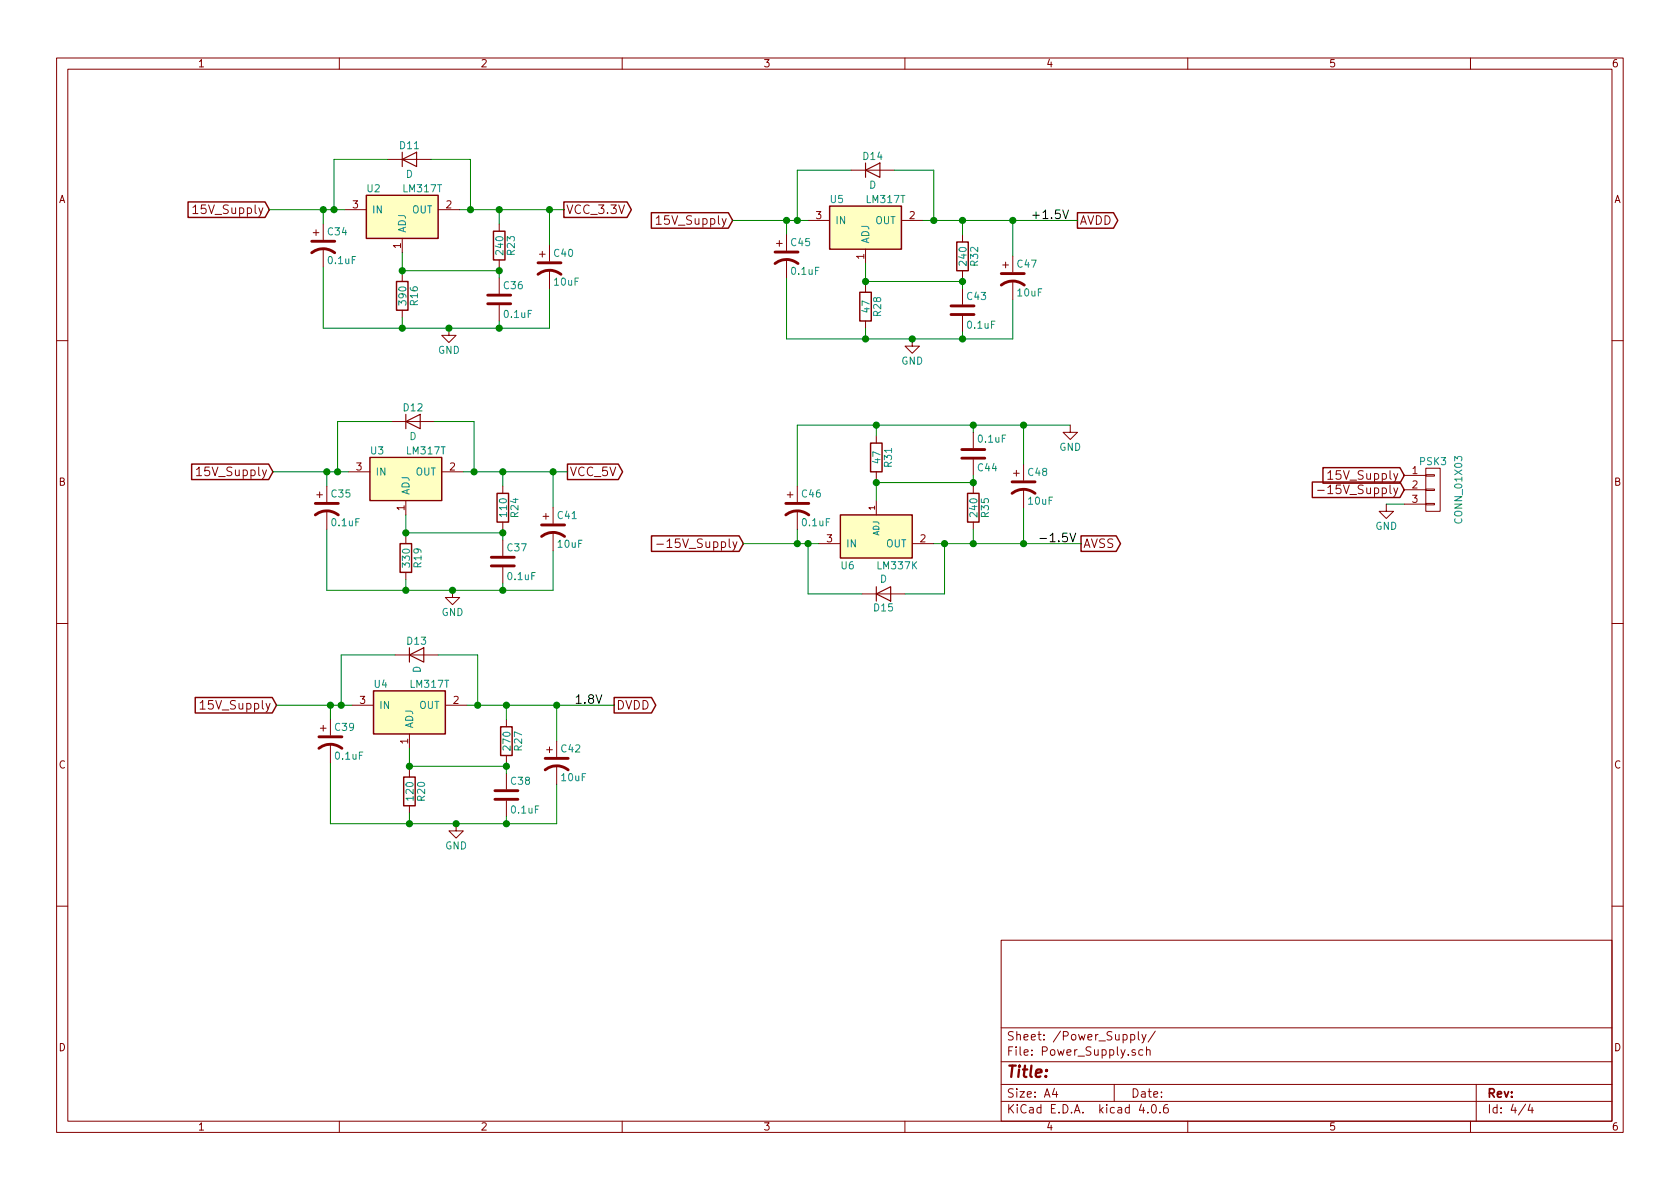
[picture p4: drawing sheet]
EESchema Schematic File Version 2
LIBS:Seminar_Med_Tech-rescue
LIBS:power
LIBS:device
LIBS:transistors
LIBS:conn
LIBS:linear
LIBS:regul
LIBS:74xx
LIBS:cmos4000
LIBS:adc-dac
LIBS:memory
LIBS:xilinx
LIBS:microcontrollers
LIBS:dsp
LIBS:microchip
LIBS:analog_switches
LIBS:motorola
LIBS:texas
LIBS:intel
LIBS:audio
LIBS:interface
LIBS:digital-audio
LIBS:philips
LIBS:display
LIBS:cypress
LIBS:siliconi
LIBS:opto
LIBS:atmel
LIBS:contrib
LIBS:valves
LIBS:MechTech
LIBS:MedTech
LIBS:MedTec2
LIBS:Seminar_Med_Tech-cache
EELAYER 25 0
EELAYER END
$Descr A4 11693 8268
encoding utf-8
Sheet 4 4
Title ""
Date ""
Rev ""
Comp ""
Comment1 ""
Comment2 ""
Comment3 ""
Comment4 ""
$EndDescr
Text GLabel 1875 1450 0    60   Input ~ 0
15V_Supply
$Comp
L LM317T U2
U 1 1
P 2800 1500
F 0 "U2" H 2600 1700 50  0000 C CNN
F 1 "LM317T" H 2800 1700 50  0000 L CNN
F 2 "Linear_Regulator:LM317" H 2800 1600 50  0001 C CIN
F 3 "" H 2800 1500 50  0001 C CNN
	1    2800 1500
	1    0    0    -1  
$EndComp
$Comp
L C C36
U 1 1
P 3475 2075
F 0 "C36" H 3500 2175 50  0000 L CNN
F 1 "0.1uF" H 3500 1975 50  0000 L CNN
F 2 "Capacitors_SMD:C_1206_HandSoldering" H 3513 1925 50  0001 C CNN
F 3 "" H 3475 2075 50  0001 C CNN
	1    3475 2075
	1    0    0    -1  
$EndComp
$Comp
L D D11
U 1 1
P 2850 1100
F 0 "D11" H 2850 1200 50  0000 C CNN
F 1 "D" H 2850 1000 50  0000 C CNN
F 2 "Diodes_SMD:D_SC-80_HandSoldering" H 2850 1100 50  0001 C CNN
F 3 "" H 2850 1100 50  0001 C CNN
	1    2850 1100
	1    0    0    -1  
$EndComp
$Comp
L R R23
U 1 1
P 3475 1700
F 0 "R23" V 3555 1700 50  0000 C CNN
F 1 "240" V 3475 1700 50  0000 C CNN
F 2 "Resistors_SMD:R_0805_HandSoldering" V 3405 1700 50  0001 C CNN
F 3 "" H 3475 1700 50  0001 C CNN
	1    3475 1700
	1    0    0    -1  
$EndComp
$Comp
L R R16
U 1 1
P 2800 2050
F 0 "R16" V 2880 2050 50  0000 C CNN
F 1 "390" V 2800 2050 50  0000 C CNN
F 2 "Resistors_SMD:R_0805_HandSoldering" V 2730 2050 50  0001 C CNN
F 3 "" H 2800 2050 50  0001 C CNN
	1    2800 2050
	1    0    0    -1  
$EndComp
Text GLabel 3925 1450 2    60   Output ~ 0
VCC_3.3V
$Comp
L GND #PWR07
U 1 1
P 3125 2275
F 0 "#PWR07" H 3125 2025 50  0001 C CNN
F 1 "GND" H 3125 2125 50  0000 C CNN
F 2 "" H 3125 2275 50  0001 C CNN
F 3 "" H 3125 2275 50  0001 C CNN
	1    3125 2275
	1    0    0    -1  
$EndComp
Text GLabel 1900 3275 0    60   Input ~ 0
15V_Supply
$Comp
L LM317T U3
U 1 1
P 2825 3325
F 0 "U3" H 2625 3525 50  0000 C CNN
F 1 "LM317T" H 2825 3525 50  0000 L CNN
F 2 "Linear_Regulator:LM317" H 2825 3425 50  0001 C CIN
F 3 "" H 2825 3325 50  0001 C CNN
	1    2825 3325
	1    0    0    -1  
$EndComp
$Comp
L C C37
U 1 1
P 3500 3900
F 0 "C37" H 3525 4000 50  0000 L CNN
F 1 "0.1uF" H 3525 3800 50  0000 L CNN
F 2 "Capacitors_SMD:C_1206_HandSoldering" H 3538 3750 50  0001 C CNN
F 3 "" H 3500 3900 50  0001 C CNN
	1    3500 3900
	1    0    0    -1  
$EndComp
$Comp
L D D12
U 1 1
P 2875 2925
F 0 "D12" H 2875 3025 50  0000 C CNN
F 1 "D" H 2875 2825 50  0000 C CNN
F 2 "Diodes_SMD:D_SC-80_HandSoldering" H 2875 2925 50  0001 C CNN
F 3 "" H 2875 2925 50  0001 C CNN
	1    2875 2925
	1    0    0    -1  
$EndComp
$Comp
L R R24
U 1 1
P 3500 3525
F 0 "R24" V 3580 3525 50  0000 C CNN
F 1 "110" V 3500 3525 50  0000 C CNN
F 2 "Resistors_SMD:R_0805_HandSoldering" V 3430 3525 50  0001 C CNN
F 3 "" H 3500 3525 50  0001 C CNN
	1    3500 3525
	1    0    0    -1  
$EndComp
$Comp
L R R19
U 1 1
P 2825 3875
F 0 "R19" V 2905 3875 50  0000 C CNN
F 1 "330" V 2825 3875 50  0000 C CNN
F 2 "Resistors_SMD:R_0805_HandSoldering" V 2755 3875 50  0001 C CNN
F 3 "" H 2825 3875 50  0001 C CNN
	1    2825 3875
	1    0    0    -1  
$EndComp
Text GLabel 3950 3275 2    60   Output ~ 0
VCC_5V
$Comp
L GND #PWR08
U 1 1
P 3150 4100
F 0 "#PWR08" H 3150 3850 50  0001 C CNN
F 1 "GND" H 3150 3950 50  0000 C CNN
F 2 "" H 3150 4100 50  0001 C CNN
F 3 "" H 3150 4100 50  0001 C CNN
	1    3150 4100
	1    0    0    -1  
$EndComp
Text GLabel 5100 1525 0    60   Input ~ 0
15V_Supply
$Comp
L LM317T U5
U 1 1
P 6025 1575
F 0 "U5" H 5825 1775 50  0000 C CNN
F 1 "LM317T" H 6025 1775 50  0000 L CNN
F 2 "Linear_Regulator:LM317" H 6025 1675 50  0001 C CIN
F 3 "" H 6025 1575 50  0001 C CNN
	1    6025 1575
	1    0    0    -1  
$EndComp
$Comp
L C C43
U 1 1
P 6700 2150
F 0 "C43" H 6725 2250 50  0000 L CNN
F 1 "0.1uF" H 6725 2050 50  0000 L CNN
F 2 "Capacitors_SMD:C_1206_HandSoldering" H 6738 2000 50  0001 C CNN
F 3 "" H 6700 2150 50  0001 C CNN
	1    6700 2150
	1    0    0    -1  
$EndComp
$Comp
L D D14
U 1 1
P 6075 1175
F 0 "D14" H 6075 1275 50  0000 C CNN
F 1 "D" H 6075 1075 50  0000 C CNN
F 2 "Diodes_SMD:D_SC-80_HandSoldering" H 6075 1175 50  0001 C CNN
F 3 "" H 6075 1175 50  0001 C CNN
	1    6075 1175
	1    0    0    -1  
$EndComp
$Comp
L R R32
U 1 1
P 6700 1775
F 0 "R32" V 6780 1775 50  0000 C CNN
F 1 "240" V 6700 1775 50  0000 C CNN
F 2 "Resistors_SMD:R_0805_HandSoldering" V 6630 1775 50  0001 C CNN
F 3 "" H 6700 1775 50  0001 C CNN
	1    6700 1775
	1    0    0    -1  
$EndComp
$Comp
L R R28
U 1 1
P 6025 2125
F 0 "R28" V 6105 2125 50  0000 C CNN
F 1 "47" V 6025 2125 50  0000 C CNN
F 2 "Resistors_SMD:R_0805_HandSoldering" V 5955 2125 50  0001 C CNN
F 3 "" H 6025 2125 50  0001 C CNN
	1    6025 2125
	1    0    0    -1  
$EndComp
Text GLabel 7500 1525 2    60   Output ~ 0
AVDD
$Comp
L GND #PWR09
U 1 1
P 6350 2350
F 0 "#PWR09" H 6350 2100 50  0001 C CNN
F 1 "GND" H 6350 2200 50  0000 C CNN
F 2 "" H 6350 2350 50  0001 C CNN
F 3 "" H 6350 2350 50  0001 C CNN
	1    6350 2350
	1    0    0    -1  
$EndComp
Text GLabel 1925 4900 0    60   Input ~ 0
15V_Supply
$Comp
L LM317T U4
U 1 1
P 2850 4950
F 0 "U4" H 2650 5150 50  0000 C CNN
F 1 "LM317T" H 2850 5150 50  0000 L CNN
F 2 "Linear_Regulator:LM317" H 2850 5050 50  0001 C CIN
F 3 "" H 2850 4950 50  0001 C CNN
	1    2850 4950
	1    0    0    -1  
$EndComp
$Comp
L C C38
U 1 1
P 3525 5525
F 0 "C38" H 3550 5625 50  0000 L CNN
F 1 "0.1uF" H 3550 5425 50  0000 L CNN
F 2 "Capacitors_SMD:C_1206_HandSoldering" H 3563 5375 50  0001 C CNN
F 3 "" H 3525 5525 50  0001 C CNN
	1    3525 5525
	1    0    0    -1  
$EndComp
$Comp
L D D13
U 1 1
P 2900 4550
F 0 "D13" H 2900 4650 50  0000 C CNN
F 1 "D" V 2900 4450 50  0000 C CNN
F 2 "Diodes_SMD:D_SC-80_HandSoldering" H 2900 4550 50  0001 C CNN
F 3 "" H 2900 4550 50  0001 C CNN
	1    2900 4550
	1    0    0    -1  
$EndComp
$Comp
L R R27
U 1 1
P 3525 5150
F 0 "R27" V 3605 5150 50  0000 C CNN
F 1 "270" V 3525 5150 50  0000 C CNN
F 2 "Resistors_SMD:R_0805_HandSoldering" V 3455 5150 50  0001 C CNN
F 3 "" H 3525 5150 50  0001 C CNN
	1    3525 5150
	1    0    0    -1  
$EndComp
$Comp
L R R20
U 1 1
P 2850 5500
F 0 "R20" V 2930 5500 50  0000 C CNN
F 1 "120" V 2850 5500 50  0000 C CNN
F 2 "Resistors_SMD:R_0805_HandSoldering" V 2780 5500 50  0001 C CNN
F 3 "" H 2850 5500 50  0001 C CNN
	1    2850 5500
	1    0    0    -1  
$EndComp
Text GLabel 4275 4900 2    60   Output ~ 0
DVDD
$Comp
L GND #PWR010
U 1 1
P 3175 5725
F 0 "#PWR010" H 3175 5475 50  0001 C CNN
F 1 "GND" H 3175 5575 50  0000 C CNN
F 2 "" H 3175 5725 50  0001 C CNN
F 3 "" H 3175 5725 50  0001 C CNN
	1    3175 5725
	1    0    0    -1  
$EndComp
$Comp
L LM337K U6
U 1 1
P 6100 3725
F 0 "U6" H 5900 3525 50  0000 C CNN
F 1 "LM337K" H 6100 3525 50  0000 L CNN
F 2 "Linear_Regulator:LM317" H 6100 3625 50  0001 C CIN
F 3 "" H 6100 3725 50  0001 C CNN
	1    6100 3725
	1    0    0    -1  
$EndComp
Text GLabel 5175 3775 0    60   Input ~ 0
-15V_Supply
$Comp
L C C44
U 1 1
P 6775 3150
F 0 "C44" H 6800 3250 50  0000 L CNN
F 1 "0.1uF" H 6800 3050 50  0000 L CNN
F 2 "Capacitors_SMD:C_1206_HandSoldering" H 6813 3000 50  0001 C CNN
F 3 "" H 6775 3150 50  0001 C CNN
	1    6775 3150
	1    0    0    1   
$EndComp
$Comp
L D D15
U 1 1
P 6150 4125
F 0 "D15" H 6150 4225 50  0000 C CNN
F 1 "D" H 6150 4025 50  0000 C CNN
F 2 "Diodes_SMD:D_SC-80_HandSoldering" H 6150 4125 50  0001 C CNN
F 3 "" H 6150 4125 50  0001 C CNN
	1    6150 4125
	1    0    0    1   
$EndComp
$Comp
L R R35
U 1 1
P 6775 3525
F 0 "R35" V 6855 3525 50  0000 C CNN
F 1 "240" V 6775 3525 50  0000 C CNN
F 2 "Resistors_SMD:R_0805_HandSoldering" V 6705 3525 50  0001 C CNN
F 3 "" H 6775 3525 50  0001 C CNN
	1    6775 3525
	1    0    0    1   
$EndComp
$Comp
L R R31
U 1 1
P 6100 3175
F 0 "R31" V 6180 3175 50  0000 C CNN
F 1 "47" V 6100 3175 50  0000 C CNN
F 2 "Resistors_SMD:R_0805_HandSoldering" V 6030 3175 50  0001 C CNN
F 3 "" H 6100 3175 50  0001 C CNN
	1    6100 3175
	1    0    0    1   
$EndComp
Text GLabel 7525 3775 2    60   Output ~ 0
AVSS
$Comp
L GND #PWR011
U 1 1
P 7450 2950
F 0 "#PWR011" H 7450 2700 50  0001 C CNN
F 1 "GND" H 7450 2800 50  0000 C CNN
F 2 "" H 7450 2950 50  0001 C CNN
F 3 "" H 7450 2950 50  0001 C CNN
	1    7450 2950
	-1   0    0    -1  
$EndComp
Text Label 7175 1525 0    60   ~ 0
+1.5V
Text Label 7225 3775 0    60   ~ 0
-1.5V
Text Label 4000 4900 0    60   ~ 0
1.8V
Wire Wire Line
	1875 1450 2400 1450
Wire Wire Line
	2250 1550 2250 1450
Connection ~ 2250 1450
Wire Wire Line
	2800 1750 2800 1900
Wire Wire Line
	3200 1450 3925 1450
Wire Wire Line
	3275 1450 3275 1100
Wire Wire Line
	3275 1100 3000 1100
Connection ~ 3275 1450
Wire Wire Line
	2325 1100 2700 1100
Wire Wire Line
	2325 1100 2325 1450
Connection ~ 2325 1450
Wire Wire Line
	3475 1450 3475 1550
Connection ~ 3475 1450
Wire Wire Line
	3475 1850 3475 1925
Wire Wire Line
	3475 1875 2800 1875
Connection ~ 2800 1875
Connection ~ 3475 1875
Wire Wire Line
	3475 2275 3475 2225
Wire Wire Line
	2250 2275 3825 2275
Wire Wire Line
	2250 2275 2250 1850
Wire Wire Line
	2800 2275 2800 2200
Wire Wire Line
	3825 1450 3825 1700
Connection ~ 3825 1450
Wire Wire Line
	3825 2275 3825 2000
Wire Wire Line
	1900 3275 2425 3275
Wire Wire Line
	2275 3375 2275 3275
Connection ~ 2275 3275
Wire Wire Line
	2825 3575 2825 3725
Wire Wire Line
	3225 3275 3950 3275
Wire Wire Line
	3300 3275 3300 2925
Wire Wire Line
	3300 2925 3025 2925
Connection ~ 3300 3275
Wire Wire Line
	2350 2925 2725 2925
Wire Wire Line
	2350 2925 2350 3275
Connection ~ 2350 3275
Wire Wire Line
	3500 3275 3500 3375
Connection ~ 3500 3275
Wire Wire Line
	3500 3675 3500 3750
Wire Wire Line
	3500 3700 2825 3700
Connection ~ 2825 3700
Connection ~ 3500 3700
Wire Wire Line
	3500 4100 3500 4050
Wire Wire Line
	2275 4100 3850 4100
Wire Wire Line
	2275 4100 2275 3675
Wire Wire Line
	2825 4100 2825 4025
Wire Wire Line
	3850 3275 3850 3525
Connection ~ 3850 3275
Wire Wire Line
	3850 4100 3850 3825
Wire Wire Line
	5100 1525 5625 1525
Wire Wire Line
	5475 1625 5475 1525
Connection ~ 5475 1525
Wire Wire Line
	6025 1825 6025 1975
Wire Wire Line
	6425 1525 7500 1525
Wire Wire Line
	6500 1525 6500 1175
Wire Wire Line
	6500 1175 6225 1175
Connection ~ 6500 1525
Wire Wire Line
	5550 1175 5925 1175
Wire Wire Line
	5550 1175 5550 1525
Connection ~ 5550 1525
Wire Wire Line
	6700 1525 6700 1625
Connection ~ 6700 1525
Wire Wire Line
	6700 1925 6700 2000
Wire Wire Line
	6700 1950 6025 1950
Connection ~ 6025 1950
Connection ~ 6700 1950
Wire Wire Line
	6700 2350 6700 2300
Wire Wire Line
	5475 2350 7050 2350
Wire Wire Line
	5475 2350 5475 1925
Wire Wire Line
	6025 2350 6025 2275
Wire Wire Line
	7050 1525 7050 1775
Connection ~ 7050 1525
Wire Wire Line
	7050 2350 7050 2075
Wire Wire Line
	1925 4900 2450 4900
Wire Wire Line
	2300 5000 2300 4900
Connection ~ 2300 4900
Wire Wire Line
	2850 5200 2850 5350
Wire Wire Line
	3250 4900 4275 4900
Wire Wire Line
	3325 4900 3325 4550
Wire Wire Line
	3325 4550 3050 4550
Connection ~ 3325 4900
Wire Wire Line
	2375 4550 2750 4550
Wire Wire Line
	2375 4550 2375 4900
Connection ~ 2375 4900
Wire Wire Line
	3525 4900 3525 5000
Connection ~ 3525 4900
Wire Wire Line
	3525 5300 3525 5375
Wire Wire Line
	3525 5325 2850 5325
Connection ~ 2850 5325
Connection ~ 3525 5325
Wire Wire Line
	3525 5725 3525 5675
Wire Wire Line
	2300 5725 3875 5725
Wire Wire Line
	2300 5725 2300 5300
Wire Wire Line
	2850 5725 2850 5650
Wire Wire Line
	3875 4900 3875 5150
Connection ~ 3875 4900
Wire Wire Line
	3875 5725 3875 5450
Wire Wire Line
	5175 3775 5700 3775
Wire Wire Line
	5550 3675 5550 3775
Connection ~ 5550 3775
Wire Wire Line
	6100 3325 6100 3475
Wire Wire Line
	6500 3775 7525 3775
Wire Wire Line
	6575 3775 6575 4125
Wire Wire Line
	6575 4125 6300 4125
Connection ~ 6575 3775
Wire Wire Line
	5625 4125 6000 4125
Wire Wire Line
	5625 4125 5625 3775
Connection ~ 5625 3775
Wire Wire Line
	6775 3775 6775 3675
Connection ~ 6775 3775
Wire Wire Line
	6775 3300 6775 3375
Wire Wire Line
	6775 3350 6100 3350
Connection ~ 6100 3350
Connection ~ 6775 3350
Wire Wire Line
	6775 2950 6775 3000
Wire Wire Line
	5550 2950 7450 2950
Wire Wire Line
	5550 2950 5550 3375
Wire Wire Line
	6100 3025 6100 2950
Connection ~ 6100 2950
Wire Wire Line
	7125 3775 7125 3525
Connection ~ 7125 3775
Wire Wire Line
	7125 2950 7125 3225
Connection ~ 6775 2950
Connection ~ 7125 2950
Connection ~ 2800 2275
Connection ~ 3475 2275
Connection ~ 3125 2275
Connection ~ 2825 4100
Connection ~ 3150 4100
Connection ~ 3500 4100
Connection ~ 2850 5725
Connection ~ 3525 5725
Connection ~ 3175 5725
Connection ~ 6025 2350
Connection ~ 6700 2350
Connection ~ 6350 2350
$Comp
L CONN_01X03 PSK3
U 1 1
P 9975 3400
F 0 "PSK3" H 9975 3600 50  0000 C CNN
F 1 "CONN_01X03" V 10150 3400 50  0000 C CNN
F 2 "Pin_Headers:Pin_Header_Straight_1x03_Pitch2.54mm" H 9975 3400 50  0001 C CNN
F 3 "" H 9975 3400 50  0001 C CNN
	1    9975 3400
	1    0    0    -1  
$EndComp
Text GLabel 9775 3300 0    60   Input ~ 0
15V_Supply
Text GLabel 9775 3400 0    60   Input ~ 0
-15V_Supply
$Comp
L GND #PWR012
U 1 1
P 9650 3500
F 0 "#PWR012" H 9650 3250 50  0001 C CNN
F 1 "GND" H 9650 3350 50  0000 C CNN
F 2 "" H 9650 3500 50  0001 C CNN
F 3 "" H 9650 3500 50  0001 C CNN
	1    9650 3500
	1    0    0    -1  
$EndComp
Wire Wire Line
	9775 3500 9650 3500
$Comp
L CP1 C34
U 1 1
P 2250 1700
F 0 "C34" H 2275 1800 50  0000 L CNN
F 1 "0.1uF" H 2275 1600 50  0000 L CNN
F 2 "Capacitors_SMD:CP_Elec_4x5.8" H 2250 1700 50  0001 C CNN
F 3 "" H 2250 1700 50  0001 C CNN
	1    2250 1700
	1    0    0    -1  
$EndComp
$Comp
L CP1 C40
U 1 1
P 3825 1850
F 0 "C40" H 3850 1950 50  0000 L CNN
F 1 "10uF" H 3850 1750 50  0000 L CNN
F 2 "Capacitors_SMD:CP_Elec_4x5.8" H 3825 1850 50  0001 C CNN
F 3 "" H 3825 1850 50  0001 C CNN
	1    3825 1850
	1    0    0    -1  
$EndComp
$Comp
L CP1 C35
U 1 1
P 2275 3525
F 0 "C35" H 2300 3625 50  0000 L CNN
F 1 "0.1uF" H 2300 3425 50  0000 L CNN
F 2 "Capacitors_SMD:CP_Elec_4x5.8" H 2275 3525 50  0001 C CNN
F 3 "" H 2275 3525 50  0001 C CNN
	1    2275 3525
	1    0    0    -1  
$EndComp
$Comp
L CP1 C39
U 1 1
P 2300 5150
F 0 "C39" H 2325 5250 50  0000 L CNN
F 1 "0.1uF" H 2325 5050 50  0000 L CNN
F 2 "Capacitors_SMD:CP_Elec_4x5.8" H 2300 5150 50  0001 C CNN
F 3 "" H 2300 5150 50  0001 C CNN
	1    2300 5150
	1    0    0    -1  
$EndComp
$Comp
L CP1 C45
U 1 1
P 5475 1775
F 0 "C45" H 5500 1875 50  0000 L CNN
F 1 "0.1uF" H 5500 1675 50  0000 L CNN
F 2 "Capacitors_SMD:CP_Elec_4x5.8" H 5475 1775 50  0001 C CNN
F 3 "" H 5475 1775 50  0001 C CNN
	1    5475 1775
	1    0    0    -1  
$EndComp
$Comp
L CP1 C46
U 1 1
P 5550 3525
F 0 "C46" H 5575 3625 50  0000 L CNN
F 1 "0.1uF" H 5575 3425 50  0000 L CNN
F 2 "Capacitors_SMD:CP_Elec_4x5.8" H 5550 3525 50  0001 C CNN
F 3 "" H 5550 3525 50  0001 C CNN
	1    5550 3525
	1    0    0    -1  
$EndComp
$Comp
L CP1 C41
U 1 1
P 3850 3675
F 0 "C41" H 3875 3775 50  0000 L CNN
F 1 "10uF" H 3875 3575 50  0000 L CNN
F 2 "Capacitors_SMD:CP_Elec_4x5.8" H 3850 3675 50  0001 C CNN
F 3 "" H 3850 3675 50  0001 C CNN
	1    3850 3675
	1    0    0    -1  
$EndComp
$Comp
L CP1 C42
U 1 1
P 3875 5300
F 0 "C42" H 3900 5400 50  0000 L CNN
F 1 "10uF" H 3900 5200 50  0000 L CNN
F 2 "Capacitors_SMD:CP_Elec_4x5.8" H 3875 5300 50  0001 C CNN
F 3 "" H 3875 5300 50  0001 C CNN
	1    3875 5300
	1    0    0    -1  
$EndComp
$Comp
L CP1 C47
U 1 1
P 7050 1925
F 0 "C47" H 7075 2025 50  0000 L CNN
F 1 "10uF" H 7075 1825 50  0000 L CNN
F 2 "Capacitors_SMD:CP_Elec_4x5.8" H 7050 1925 50  0001 C CNN
F 3 "" H 7050 1925 50  0001 C CNN
	1    7050 1925
	1    0    0    -1  
$EndComp
$Comp
L CP1 C48
U 1 1
P 7125 3375
F 0 "C48" H 7150 3475 50  0000 L CNN
F 1 "10uF" H 7150 3275 50  0000 L CNN
F 2 "Capacitors_SMD:CP_Elec_4x5.8" H 7125 3375 50  0001 C CNN
F 3 "" H 7125 3375 50  0001 C CNN
	1    7125 3375
	1    0    0    -1  
$EndComp
$EndSCHEMATC
